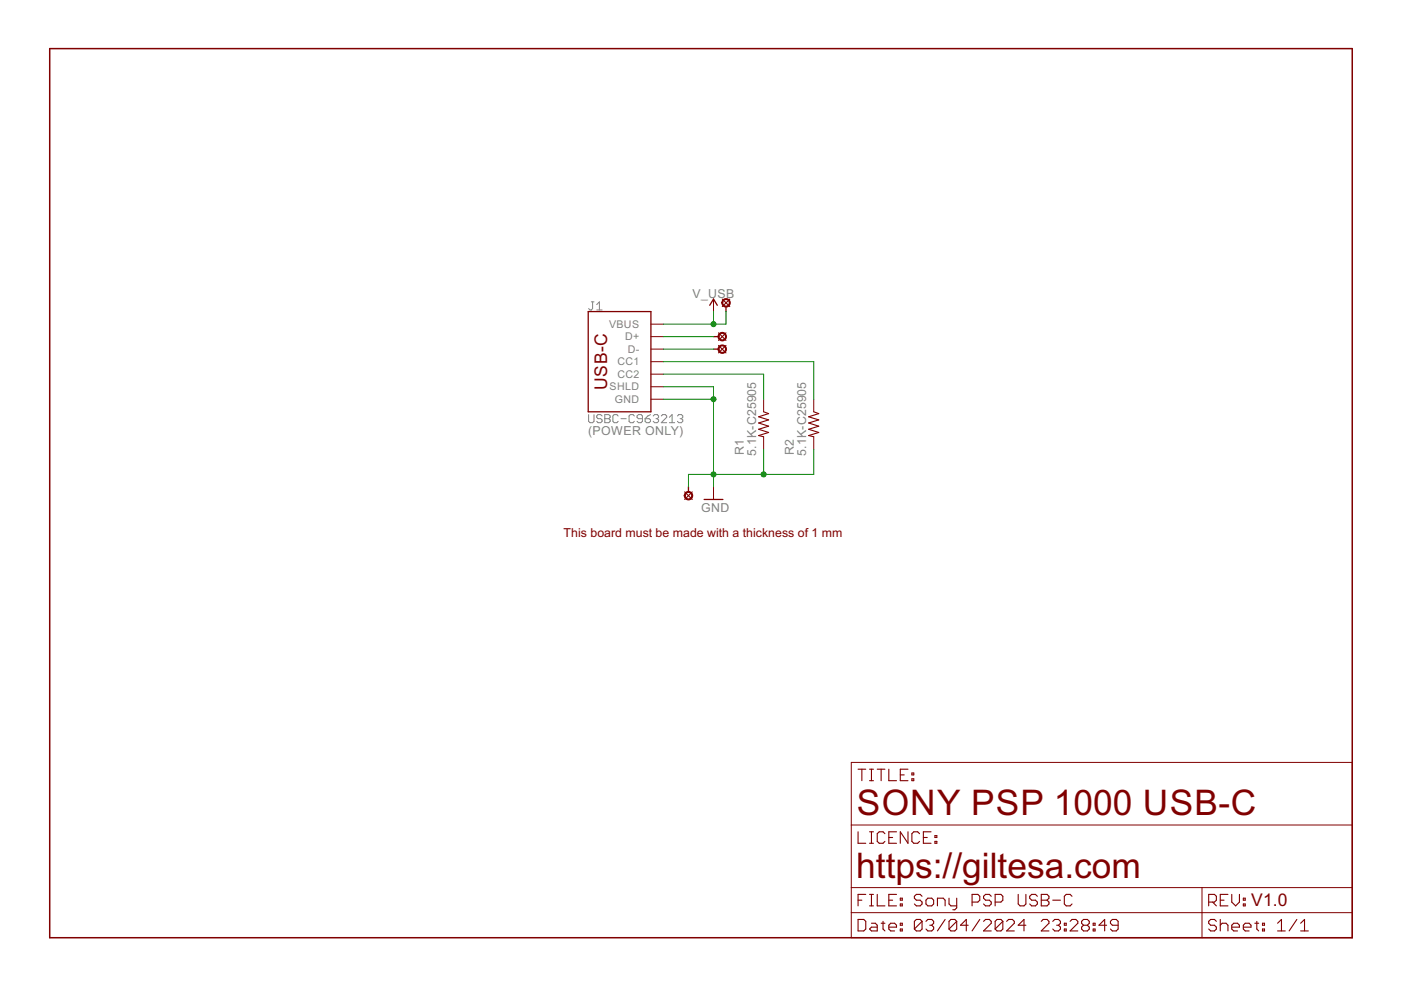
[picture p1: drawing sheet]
<svg xmlns="http://www.w3.org/2000/svg" width="297mm" height="210mm" viewBox="0 0 297 210" stroke-linecap="round" stroke-linejoin="round" font-family="sans-serif">
<g fill="none" stroke="#808080" stroke-width=".21">
<path d="M125.4 64h.5M125.6 64v1.4l-.2 .3h-.3l-.3-.3M126.5 65.7h1.2M126.5 64.6l.6-.6v1.7M124.8 87.9v1.4l.3 .3h.5l.3-.3v-1.4M127.7 88.2l-.3-.3h-.6l-.3 .3v.3l.3 .3h.6l.3 .2v.3l-.3 .3h-.6l-.3-.3M128.2 87.9h.9l.3 .3v.3l-.3 .3 .3 .2v.3l-.3 .3h-.9zM128.2 88.8h.9M131.1 88.2l-.3-.3h-.6l-.3 .3v1.1l.3 .3h.6l.3-.3M131.7 88.8h1.1M134.5 88.2l-.3-.3h-.6l-.2 .3v1.1l.2 .3h.6l.3-.3M136.2 88.8h-.8l-.3-.3v-.3l.3-.3h.5l.3 .3v1.1l-.3 .3h-.5l-.3-.3"/>
<path d="M136.8 88.8h.8l.3 .2v.3l-.3 .3h-.5l-.3-.3zM137.9 87.9l-.5 .3-.6 .6M138.5 88.2l.3-.3h.5l.3 .3v.3l-.3 .3M139.1 88.8h.2M139.3 88.8l.3 .2v.3l-.3 .3h-.5l-.3-.3M140.2 88.2l.3-.3h.6l.3 .3v.3l-1.2 1.1h1.2M141.9 89.6h1.1M141.9 88.5l.6-.6v1.7M143.6 88.2l.3-.3h.6l.3 .3v.3l-.3 .3M144.2 88.8h.3M144.5 88.8l.3 .2v.3l-.3 .3h-.6l-.3-.3"/>
</g>
<path d="M10.5 10.3h276.2v188.5h-276.2z" fill="none" stroke="#800000" stroke-width=".32"/>
<g fill="none" stroke="#800000" stroke-width=".21">
<path d="M138 68.7h2.7M138 76.7h2.7M138 71.4h2.7M138 74h2.7M138 79.3h2.7M151.3 63.4v2.7M138 84.6h2.7M138 82h2.7M161.9 84.6v2.7M161.9 92.6v2.7M172.5 84.6v2.7M172.5 92.6v2.7"/>
<path d="M151.3 103.2v2.7M180.5 161.6h106.2v37.2h-106.2zM180.5 174.9h106.2M180.5 188.2h106.2M180.5 193.5h106.2M254.8 188.2v10.6"/>
</g>
<g fill="none" stroke="#800000" stroke-width=".23">
<path d="M152.3 70.6l1.6 1.6M152.3 73.2l1.6 1.6M153.1 63.4l1.6 1.6M153.9 70.6l-1.6 1.6M153.9 73.2l-1.6 1.6M154.7 63.4l-1.6 1.6M161.9 87.3l1.1 .4-2.2 .7 2.2 .6-2.2 .7 2.2 .7-2.2 .6 2.2 .7-2.2 .7 1.1 .2M172.5 87.3l1.1 .4-2.2 .7 2.2 .6-2.2 .7 2.2 .7-2.2 .6 2.2 .7-2.2 .7 1.1 .2M145.2 104.3l1.6 1.6M146.8 104.3l-1.6 1.6M181.9 176.4v2.4h1.7M181.9 163.1h1.7"/>
<path d="M182.7 163.1v2.4M184.4 163.1h.8M184.4 165.5h.8M184.4 178.8h.8M184.4 176.4h.8M184.8 163.1v2.4M184.8 176.4v2.4M186 163.1h1.6M186.8 163.1v2.4M187.6 176.8l-.4-.4h-.8l-.4 .4v1.6l.4 .4h.8l.4-.4M188.4 163.1v2.4h1.7M188.4 177.6h.9"/>
<path d="M190.1 176.4h-1.7v2.4h1.7M190.9 164.3h.8M192.5 163.1h-1.6v2.4h1.6M192.5 176.4v2.4l-1.6-2.4v2.4M193.3 165.1h.4v.4h-.4zM193.3 163.9h.4v.4h-.4zM195 176.8l-.4-.4h-.9l-.4 .4v1.6l.4 .4h.9l.4-.4M195.8 177.6h.8M197.4 176.4h-1.6v2.4h1.6M198.2 178.4h.4v.4h-.4zM198.2 177.2h.4v.4h-.4zM181.9 194.9h1.2l.5 .4v1.7l-.5 .4h-1.2z"/>
<path d="M181.9 190.9h.8M183.6 189.6h-1.7v2.5M184.4 189.6h.8M184.4 192.1h.8M184.8 195.7h.8l.4 .5v1.2h-1.2l-.4-.4 .4-.4h1.2M184.8 189.6v2.5M186 189.6v2.5h1.6M186.8 195.7h.8M187.2 195.3v1.7l.4 .4M188.4 196.6h1.7v-.4l-.4-.5h-.9l-.4 .5v.8l.4 .4h.9M188.4 190.9h.9M190.1 189.6h-1.7v2.5h1.7"/>
<path d="M190.9 197h.4v.4h-.4zM190.9 195.7h.4v.5h-.4zM190.9 190.4h.4v.5h-.4zM190.9 191.7h.4v.4h-.4zM195.5 195.3v1.7l-.4 .4h-.8l-.4-.4M195.5 195.3l-.4-.4h-.8l-.4 .4v1.7M195.5 190l-.4-.4h-.8l-.4 .4v.4l.4 .5h.8l.4 .4v.4l-.4 .4h-.8l-.4-.4M195.5 195.3l-1.6 1.7M196.3 195.3l.4-.4h.8l.5 .4v.4l-.5 .5M196.7 190.4h.8l.5 .5v.8l-.5 .4h-.8l-.4-.4v-.8zM197.1 196.2h.4M197.5 196.2l.5 .4v.4l-.5 .4h-.8l-.4-.4"/>
<path d="M198.8 192.1v-1.7h1.2l.4 .5v1.2M200.4 194.9l-1.6 2.5M201.2 190.4v1.3l.4 .4h1.2M202.8 195.3v1.7l-.4 .4h-.8l-.4-.4M202.8 195.3l-.4-.4h-.8l-.4 .4v1.7M202.8 190.4v2.1l-.4 .4h-.4M202.8 195.3l-1.6 1.7M205.3 196.2h-1.7l1.3-1.3v2.5M206.1 191.3h1.2l.4-.4v-.9l-.4-.4h-1.2v2.5M207.7 194.9l-1.6 2.5M208.5 195.3l.5-.4h.8l.4 .4v.4l-1.7 1.7h1.7M210.2 190l-.4-.4h-.8l-.5 .4v.4l.5 .5h.8l.4 .4v.4l-.4 .4h-.8l-.5-.4"/>
<path d="M211 191.3h1.2l.4-.4v-.9l-.4-.4h-1.2v2.5M212.6 195.3v1.7l-.4 .4h-.8l-.4-.4M212.6 195.3l-.4-.4h-.8l-.4 .4v1.7M212.6 195.3l-1.6 1.7M213.4 195.3l.4-.4h.9l.4 .4v.4l-1.7 1.7h1.7M215.9 189.6v2.1l.4 .4h.8l.4-.4v-2.1M217.5 196.2h-1.6l1.2-1.3v2.5M219.9 190l-.4-.4h-.8l-.4 .4v.4l.4 .5h.8l.4 .4v.4l-.4 .4h-.8l-.4-.4M220.8 195.3l.4-.4h.8l.4 .4v.4l-1.6 1.7h1.6M220.8 189.6h1.2l.4 .4v.4l-.4 .5 .4 .4v.4l-.4 .4h-1.2zM220.8 190.9h1.2M223.2 195.3l.4-.4h.8l.4 .4v.4l-.4 .5"/>
<path d="M223.2 190.9h1.6M224 196.2h.4M224.4 196.2l.4 .4v.4l-.4 .4h-.8l-.4-.4M225.7 197h.4v.4h-.4zM225.7 195.7h.4v.5h-.4zM226.9 195.3l.4-.4h.8l.4 .4v.4l-1.6 1.7h1.6M227.3 190l-.4-.4h-.8l-.4 .4v1.7l.4 .4h.8l.4-.4M229.7 196.2l-.4 .4v.4l.4 .4h.8l.4-.4v-.4l-.4-.4M229.7 196.2l-.4-.5v-.4l.4-.4h.8l.4 .4v.4l-.4 .5M229.7 196.2h.8M231.8 197h.4v.4h-.4zM231.8 195.7h.4v.5h-.4z"/>
<path d="M234.6 196.2h-1.6l1.2-1.3v2.5M237.1 196.2h-1.3l-.4-.5v-.4l.4-.4h.9l.4 .4v1.7l-.4 .4h-.9l-.4-.4M256.3 191.3h1.2l.4-.4v-.9l-.4-.4h-1.2v2.5M257.1 191.3l.8 .8M257.9 195.3l-.4-.4h-.8l-.4 .4v.4l.4 .5h.8l.4 .4v.4l-.4 .4h-.8l-.4-.4M258.7 196.2l.4-.5h.8l.4 .5v1.2M258.7 194.9v2.5M258.7 190.9h.8M260.3 189.6h-1.6v2.5h1.6M261.2 196.6h1.6v-.4l-.4-.5h-.8l-.4 .5v.8l.4 .4h.8M261.2 189.6v1.7l.8 .8 .8-.8v-1.7M263.6 196.6h1.6v-.4l-.4-.5h-.8l-.4 .5v.8l.4 .4h.8"/>
<path d="M263.6 190.4h.4v.5h-.4zM263.6 191.7h.4v.4h-.4zM266 195.7h.9M266.5 195.3v1.7l.4 .4M267.7 197h.4v.4h-.4zM267.7 195.7h.4v.5h-.4zM270.9 197.4h1.6M270.9 195.7l.8-.8v2.5M275 194.9l-1.7 2.5M275.8 197.4h1.6M275.8 195.7l.8-.8v2.5"/>
</g>
<path d="M124.7 66.1h13.3v21.2h-13.3zM150.5 64.7l.8-1.3 .8 1.3M151.3 71.4h1M151.3 74h1M153.9 65v1.1M146 103.2v1M149.3 105.9h4" fill="none" stroke="#800000" stroke-width=".28"/>
<g fill="#800000" stroke="#800000" stroke-width=".21">
<path d="M145.2 104.6a.91 .91 0 0 1 1.5 0 .91 .91 0 0 1-.5 1.4 .91 .91 0 0 1-1.1-.9h.2a.69 .69 0 0 1 .9-.7 .69 .69 0 0 1 .2 1.2 .69 .69 0 0 1-1.1-.3v-.2h-.2z" fill-rule="evenodd"/>
<path d="M153.2 63.7a.9 .9 0 0 1 1.5 0 .9 .9 0 0 1-.5 1.4 .9 .9 0 0 1-1.2-.9h.2a.69 .69 0 0 1 1.1-.6 .69 .69 0 0 1 .1 1.2 .69 .69 0 0 1-1.1-.4l-.1-.2h-.2z" fill-rule="evenodd"/>
<path d="M152.4 70.8a.9 .9 0 0 1 1.5 0 .9 .9 0 0 1-.5 1.4 .9 .9 0 0 1-1.2-.8h.2a.69 .69 0 0 1 1-.7 .69 .69 0 0 1 .2 1.1 .69 .69 0 0 1-1.1-.2l-.1-.2h-.2z" fill-rule="evenodd"/>
<path d="M152.4 73.5a.9 .9 0 0 1 1.5 0 .9 .9 0 0 1-.5 1.4 .9 .9 0 0 1-1.2-.9h.2a.69 .69 0 0 1 1-.6 .69 .69 0 0 1 .2 1.1 .69 .69 0 0 1-1.1-.3l-.1-.2h-.2z" fill-rule="evenodd"/>
</g>
<path d="M140.7 76.7h31.8v7.9M140.7 79.3h21.2v5.3M140.7 71.4h10.6M140.7 74h10.6M151.3 66.1v2.6M153.9 66.1v2.6h-13.2M140.7 84.6h10.6M140.7 82h10.6v21.2M161.9 95.3v5.3M172.5 95.3v5.3h-26.5v2.6" fill="none" stroke="#008000" stroke-width=".21"/>
<g fill="#008000" stroke="#008000" stroke-width=".21">
<circle cx="151.3" cy="100.6" r=".53"/>
<circle cx="161.9" cy="100.6" r=".53"/>
<circle cx="151.3" cy="84.6" r=".53"/>
<circle cx="151.3" cy="68.7" r=".53"/>
</g>
<g font-size="8.4" fill="#800000">
<text x="181.7" y="172.8">SONY PSP 1000 USB-C</text>
<text x="181.5" y="186.1">https://giltesa.com</text>
</g>
<g font-size="4.1" fill="#800000">
<text x="128.7" y="82.7" transform="rotate(-90 128.7 82.7)">USB-C</text>
<text x="265.3" y="192.2">V1.0</text>
</g>
<g font-size="2.9" fill="#808080">
<text x="146.8" y="63.1">V_USB</text>
<text x="124.7" y="92.2">(POWER ONLY)</text>
<text x="157.7" y="96.6" transform="rotate(-90 157.7 96.6)">R1</text>
<text x="160.3" y="96.6" transform="rotate(-90 160.3 96.6)">5.1K-C25905</text>
<text x="168.3" y="96.6" transform="rotate(-90 168.3 96.6)">R2</text>
<text x="171" y="96.6" transform="rotate(-90 171 96.6)">5.1K-C25905</text>
<text x="148.7" y="108.5">GND</text>
</g>
<text font-size="2.9" fill="#800000" x="119.5" y="113.9">This board must be made with a thickness of 1 mm</text>
<g font-size="2.5" fill="#808080">
<text x="129.1" y="69.5">VBUS</text>
<text x="130.9" y="77.5">CC1</text>
<text x="132.6" y="72.2">D+</text>
<text x="133.1" y="74.8">D-</text>
<text x="129.2" y="82.8">SHLD</text>
<text x="130.9" y="80.1">CC2</text>
<text x="130.3" y="85.4">GND</text>
</g>
</svg>
